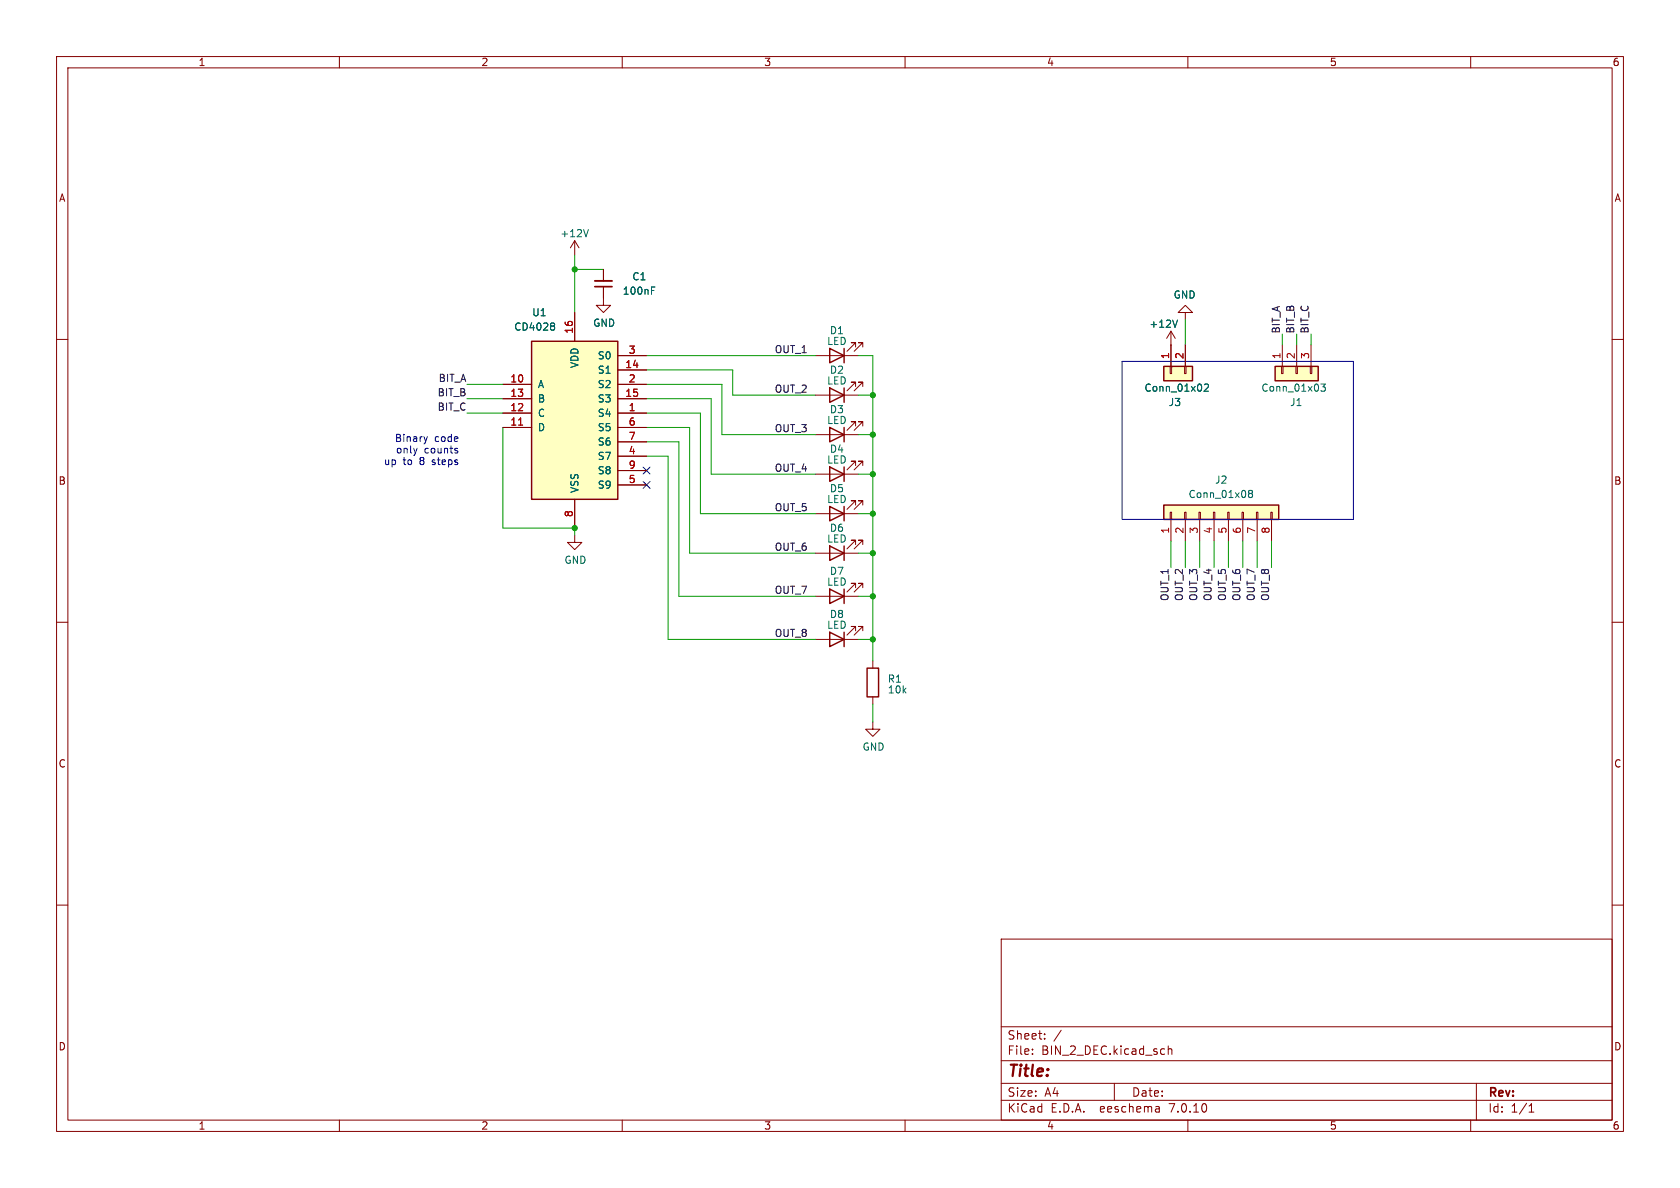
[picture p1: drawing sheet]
<svg xmlns="http://www.w3.org/2000/svg" width="297mm" height="210mm" viewBox="0 0 297 210" stroke-linecap="round" stroke-linejoin="round" font-family="sans-serif">
<g fill="none" stroke="#840000" stroke-width=".18">
<path d="M10 10h277v190h-277zM12 12h273v186h-273zM60 10v2M110 10v2M160 10v2M210 10v2M260 10v2M10 60h2M101.6 42.5v2.6M101.6 55.2v5.1M101.6 42.5l-.8 1.3M101.6 42.5l.8 1.3"/>
<path d="M106.7 50.7v3.3h1.2l-1.2 1.2-1.3-1.2h1.3M106.7 47.6v2.1M207 58.5v6.3M207 58.5l-.8 1.3M207 58.5l.8 1.3M209.5 55.2h1.3l-1.3-1.2-1.2 1.2h1.2v1.3M285 60h2M88.9 73h5.1M88.9 67.9h5.1M88.9 75.6h5.1M88.9 70.5h5.1M109.2 73h5.1"/>
<path d="M109.2 67.9h5.1M109.2 75.6h5.1M109.2 70.5h5.1M109.2 65.4h5.1M109.2 62.9h5.1M109.2 78.1h5.1M144.1 76.8h7.7M144.1 62.9h7.7M144.1 69.9h7.7M151.3 75.3v-.8h-.8h.8l-1.6 1.6M151.3 61.3v-.7h-.8h.8l-1.6 1.5M151.3 68.3v-.7h-.8h.8l-1.6 1.5"/>
<path d="M152.5 75.3v-.8h-.7h.7l-1.5 1.6M152.5 61.3v-.7h-.7h.7l-1.5 1.5M152.5 68.3v-.7h-.7h.7l-1.5 1.5M206.9 64.8h.2v1.2h-.2zM209.4 64.8h.3v1.2h-.3zM209.5 61v3.8M226.6 64.8h.2v1.2h-.2zM226.7 61v3.8M229.1 64.8h.3v1.2h-.3zM229.2 61v3.8M231.6 64.8h.3v1.2h-.3zM231.8 61v3.8"/>
<path d="M101.6 94.6v1.3h1.3l-1.3 1.3-1.3-1.3h1.3M101.6 88.3v5M109.2 80.6h5.1M109.2 85.7h5.1M109.2 83.2h5.1M144.1 90.8h7.7M144.1 97.8h7.7M144.1 83.8h7.7M151.3 89.3v-.8h-.8h.8l-1.6 1.5M151.3 96.3v-.8h-.8h.8l-1.6 1.5M151.3 82.3v-.8h-.8h.8l-1.6 1.6M152.5 89.3v-.8h-.7h.7l-1.5 1.5"/>
<path d="M152.5 96.3v-.8h-.7h.7l-1.5 1.5M152.5 82.3v-.8h-.7h.7l-1.5 1.6M206.9 90.6h.2v1.2h-.2zM207 91.8v3.8M209.4 90.6h.3v1.2h-.3zM209.5 91.8v3.8M212 90.6h.2v1.2h-.2zM212.1 91.8v3.8M214.5 90.6h.3v1.2h-.3zM214.6 91.8v3.8M217 90.6h.3v1.2h-.3zM217.2 91.8v3.8"/>
<path d="M219.6 90.6h.2v1.2h-.2zM219.7 91.8v3.8M222.1 90.6h.3v1.2h-.3zM222.2 91.8v3.8M224.7 90.6h.2v1.2h-.2zM224.8 91.8v3.8M10 110h2M144.1 113h7.7M144.1 105.4h7.7M151.3 111.5v-.8h-.8h.8l-1.6 1.6M151.3 103.9v-.8h-.8h.8l-1.6 1.5M152.5 111.5v-.8h-.7h.7l-1.5 1.6"/>
<path d="M152.5 103.9v-.8h-.7h.7l-1.5 1.5M154.3 116.8v1.3M285 110h2M154.3 127.6v1.3h1.3l-1.3 1.3-1.3-1.3h1.3M154.3 123.2v1.3M10 160h2M285 160h2M177 166h108v32h-108zM60 198v2M110 198v2M160 198v2M177 194.5h108"/>
<path d="M177 191.5h108M177 187.5h108M177 181.5h108M182.5 186.3v.1M182.5 185.5v.1M184.7 183.6v.1M184.7 182.8v.1M187.6 182.1l-1.3 2M197 191.5v3M204.9 195.7l.1 .9M205 196.5l-.2 .1M205 196h-.2"/>
<path d="M206.5 184.9v1.5M206.5 185.5l.2-.1 .4 .1 .1 .9M210 198v2M260 198v2M261 191.5v6.5M270.3 196.6h.9M270.3 195.5l.4-.4v1.5"/>
</g>
<g fill="#ffffc2" stroke="#ffffc2" stroke-width=".18">
<path d="M205.7 89.3h20.4v2.5h-20.4z"/>
<path d="M205.7 64.8h5.1v2.5h-5.1z"/>
<path d="M225.4 64.8h7.6v2.5h-7.6z"/>
<path d="M94 60.3h15.2v28h-15.2z"/>
</g>
<g fill="none" stroke="#840000" stroke-width=".25">
<path d="M94 60.3h15.2v28h-15.2zM146.7 75.6l2.5 1.2-2.5 1.3zM146.7 61.6l2.5 1.3-2.5 1.2zM146.7 68.6l2.5 1.3-2.5 1.2zM149.2 61.6v2.5M149.2 68.6v2.5M149.2 75.6v2.5M205.7 64.8h5.1v2.5h-5.1zM225.4 64.8h7.6v2.5h-7.6zM146.7 89.5l2.5 1.3-2.5 1.3zM146.7 96.5l2.5 1.3-2.5 1.3zM146.7 82.6l2.5 1.2-2.5 1.3z"/>
<path d="M149.2 82.6v2.5M149.2 89.5v2.6M149.2 96.5v2.6M205.7 89.3h20.4v2.5h-20.4zM146.7 111.8l2.5 1.2-2.5 1.3zM146.7 104.1l2.5 1.3-2.5 1.3zM149.2 104.1v2.6M149.2 111.8v2.5M153.3 118.1h2v5.1h-2z"/>
</g>
<path d="M97.8 57.1l.3 .2-.3 .3 .3 .3v.2l-.3 .3M104 40.6l-.4 1.3M115.2 51.3h.4M115.2 50.7h.6M208.2 56.6l-.5 1.3M212.9 68l.5-.1 .2 .4-.7 .9h.7M233.5 67.9h.8l-.4 .5 .3 .1v.5l-.1 .2-.6-.2M220.9 87.2l-.2-.2 .2-.3h.3l.2 .2-.2 .3M220.9 87.2l-.2 .3 .1 .3 .1 .2 .4-.1 .1-.2v-.2l-.2-.3M220.9 87.2h.3" fill="none" stroke="#006464" stroke-width=".18"/>
<path d="M91.7 75.1h.7" fill="none" stroke="#a90000" stroke-width=".18"/>
<path d="M105.2 49.7h3" fill="none" stroke="#840000" stroke-width=".33"/>
<path d="M105.2 50.7h3" fill="none" stroke="#840000" stroke-width=".3"/>
<path d="M73.7 79.2l-.3 .9M75.6 77.2l-.3 .8M80.8 79.7l.1 .1-.1 .3M80.8 79.2l.1 .1M198.4 63.9h40.9v27.9h-40.9z" fill="none" stroke="#0000c2" stroke-width=".18"/>
<g fill="none" stroke="#009600" stroke-width=".18">
<path d="M101.6 45.1v10.1M101.6 47.6h5.1M209.5 56.5v4.5M226.7 59.1v1.9M229.2 59.1v1.9M231.8 59.1v1.9M82.5 73h6.4M82.5 67.9h6.4M82.5 70.5h6.4M88.9 75.6v17.7h12.7v1.3M114.3 73h9.5v17.8h20.3M114.3 78.1h5.7v27.3h24.1"/>
<path d="M114.3 75.6h7.6v22.2h22.2M114.3 65.4h15.2v4.5h14.6M114.3 67.9h13.3v8.9h16.5M114.3 70.5h11.4v13.3h18.4M114.3 62.9h29.8M151.8 62.9h2.5v53.9M151.8 69.9h2.5M151.8 76.8h2.5M207 61v.1M114.3 80.6h3.8v32.4h26M151.8 97.8h2.5M151.8 90.8h2.5"/>
<path d="M151.8 83.8h2.5M207 95.6v4.7M209.5 95.6v4.7M212.1 95.6v4.7M214.6 95.6v4.7M217.2 95.6v4.7M219.7 95.6v4.7M222.2 95.6v4.7M224.8 95.6v4.7M151.8 105.4h2.5M151.8 113h2.5M154.3 124.5v3.1"/>
</g>
<path d="M113.7 85.1l1.2 1.2M113.7 82.6l1.2 1.2M114.9 85.1l-1.2 1.2M114.9 82.6l-1.2 1.2" fill="none" stroke="#000084" stroke-width=".18"/>
<g fill="#009600" stroke="#009600" stroke-width=".18">
<circle cx="154.3" cy="105.4" r=".46"/>
<circle cx="154.3" cy="113" r=".46"/>
<circle cx="154.3" cy="97.8" r=".46"/>
<circle cx="154.3" cy="90.8" r=".46"/>
<circle cx="154.3" cy="83.8" r=".46"/>
<circle cx="101.6" cy="93.3" r=".46"/>
<circle cx="101.6" cy="47.6" r=".46"/>
<circle cx="154.3" cy="69.9" r=".46"/>
<circle cx="154.3" cy="76.8" r=".46"/>
</g>
<text font-size="2.8" fill="#840000" x="178" y="190.9">Title:</text>
<g font-size="2.1" fill="#840000">
<text x="178" y="184">Sheet:</text>
<text x="178" y="186.7">File:</text>
<text x="184.1" y="186.7">BIN_2_DEC.kicad_sch</text>
<text x="178" y="196.9">KiCad</text>
<text x="178" y="194.1">Size:</text>
<text x="184.7" y="194.1">A4</text>
<text x="185.7" y="196.9">E.D.A.</text>
<text x="194.6" y="196.9">eeschema</text>
<text x="200" y="194.1">Date:</text>
<text x="207" y="196.9">7.0.10</text>
<text x="263" y="194.3">Rev:</text>
<text x="263" y="196.9">Id:</text>
<text x="267.1" y="196.9">1/1</text>
</g>
<g font-size="1.8" fill="#840000">
<text x="35" y="11.9">1</text>
<text x="85" y="11.9">2</text>
<text x="135" y="11.9">3</text>
<text x="185" y="11.9">4</text>
<text x="235" y="11.9">5</text>
<text x="285" y="11.9">6</text>
<text x="10.3" y="35.9">A</text>
<text x="285.3" y="35.9">A</text>
<text x="10.3" y="85.9">B</text>
<text x="285.3" y="85.9">B</text>
<text x="10.3" y="135.9">C</text>
<text x="285.3" y="135.9">C</text>
<text x="10.3" y="185.9">D</text>
<text x="285.3" y="185.9">D</text>
<text x="35" y="199.9">1</text>
<text x="85" y="199.9">2</text>
<text x="135" y="199.9">3</text>
<text x="185" y="199.9">4</text>
<text x="235" y="199.9">5</text>
<text x="285" y="199.9">6</text>
</g>
<g font-size="1.8" fill="#006464">
<text x="99" y="42.1">+12V</text>
<text x="110" y="52.3">100nF</text>
<text x="111.7" y="49.8">C1</text>
<text x="207.4" y="53">GND</text>
<text x="90.8" y="58.6">CD4028</text>
<text x="94" y="56.1">U1</text>
<text x="104.8" y="58">GND</text>
<text x="146.6" y="59.3">D1</text>
<text x="203.1" y="58.1">+12V</text>
<text x="102.5" y="65.2" transform="rotate(-90 102.5 65.2)">VDD</text>
<text x="105.6" y="63.7">S0</text>
<text x="146.1" y="61.2">LED</text>
<text x="95" y="68.8">A</text>
<text x="95" y="71.3">B</text>
<text x="105.6" y="66.3">S1</text>
<text x="105.6" y="71.3">S3</text>
<text x="105.6" y="68.8">S2</text>
<text x="146.1" y="68.2">LED</text>
<text x="146.6" y="66.3">D2</text>
<text x="202.2" y="69.4">Conn_01x02</text>
<text x="206.5" y="72">J3</text>
<text x="222.9" y="69.4">Conn_01x03</text>
<text x="228" y="72">J1</text>
<text x="95" y="76.4">D</text>
<text x="95" y="73.9">C</text>
<text x="105.6" y="73.9">S4</text>
<text x="105.6" y="76.4">S5</text>
<text x="146.1" y="75.2">LED</text>
<text x="146.6" y="73.3">D3</text>
<text x="105.6" y="81.5">S7</text>
<text x="105.6" y="79">S6</text>
<text x="146.1" y="82.1">LED</text>
<text x="146.6" y="80.2">D4</text>
<text x="102.5" y="87.2" transform="rotate(-90 102.5 87.2)">VSS</text>
<text x="105.6" y="86.6">S9</text>
<text x="105.6" y="84">S8</text>
<text x="146.1" y="89.1">LED</text>
<text x="146.6" y="87.2">D5</text>
<text x="210" y="88.2">Conn_01x08</text>
<text x="214.7" y="85.7">J2</text>
<text x="146.6" y="94.2">D6</text>
<text x="99.7" y="99.9">GND</text>
<text x="146.1" y="96.1">LED</text>
<text x="146.6" y="101.8">D7</text>
<text x="146.1" y="103.7">LED</text>
<text x="146.1" y="111.4">LED</text>
<text x="146.6" y="109.4">D8</text>
<text x="156.9" y="120.9">R1</text>
<text x="156.9" y="122.8">10k</text>
<text x="152.4" y="132.9">GND</text>
</g>
<g font-size="1.8" fill="#a90000">
<text x="101.3" y="59.1" transform="rotate(-90 101.3 59.1)">16</text>
<text x="110.4" y="65.2">14</text>
<text x="111.1" y="62.6">3</text>
<text x="206.8" y="63.6" transform="rotate(-90 206.8 63.6)">1</text>
<text x="209.3" y="63.6" transform="rotate(-90 209.3 63.6)">2</text>
<text x="226.4" y="63.6" transform="rotate(-90 226.4 63.6)">1</text>
<text x="229" y="63.6" transform="rotate(-90 229 63.6)">2</text>
<text x="231.5" y="63.6" transform="rotate(-90 231.5 63.6)">3</text>
<text x="90.1" y="67.7">10</text>
<text x="90.1" y="70.2">13</text>
<text x="110.4" y="70.2">15</text>
<text x="111.1" y="67.7">2</text>
<text x="90.1" y="75.3">11</text>
<text x="90.1" y="72.8">12</text>
<text x="111.1" y="72.8">1</text>
<text x="111.1" y="75.3">6</text>
<text x="111.1" y="77.9">7</text>
<text x="111.1" y="80.4">4</text>
<text x="111.1" y="82.9">9</text>
<text x="111.1" y="85.5">5</text>
<text x="101.3" y="91.5" transform="rotate(-90 101.3 91.5)">8</text>
<text x="206.8" y="94.4" transform="rotate(-90 206.8 94.4)">1</text>
<text x="209.3" y="94.4" transform="rotate(-90 209.3 94.4)">2</text>
<text x="211.8" y="94.4" transform="rotate(-90 211.8 94.4)">3</text>
<text x="214.4" y="94.4" transform="rotate(-90 214.4 94.4)">4</text>
<text x="216.9" y="94.4" transform="rotate(-90 216.9 94.4)">5</text>
<text x="219.5" y="94.4" transform="rotate(-90 219.5 94.4)">6</text>
<text x="222" y="94.4" transform="rotate(-90 222 94.4)">7</text>
<text x="224.5" y="94.4" transform="rotate(-90 224.5 94.4)">8</text>
</g>
<g font-size="1.8" fill="#0f0f0f">
<text x="226.3" y="59.1" transform="rotate(-90 226.3 59.1)">BIT_A</text>
<text x="228.9" y="59.1" transform="rotate(-90 228.9 59.1)">BIT_B</text>
<text x="231.4" y="59.1" transform="rotate(-90 231.4 59.1)">BIT_C</text>
<text x="136.9" y="62.5">OUT_1</text>
<text x="77.3" y="70.1">BIT_B</text>
<text x="77.4" y="67.6">BIT_A</text>
<text x="136.9" y="69.5">OUT_2</text>
<text x="77.3" y="72.7">BIT_C</text>
<text x="136.9" y="76.5">OUT_3</text>
<text x="136.9" y="83.5">OUT_4</text>
<text x="136.9" y="90.5">OUT_5</text>
<text x="136.9" y="97.4">OUT_6</text>
<text x="136.9" y="105.1">OUT_7</text>
<text x="206.7" y="106.3" transform="rotate(-90 206.7 106.3)">OUT_1</text>
<text x="209.2" y="106.3" transform="rotate(-90 209.2 106.3)">OUT_2</text>
<text x="211.7" y="106.3" transform="rotate(-90 211.7 106.3)">OUT_3</text>
<text x="214.3" y="106.3" transform="rotate(-90 214.3 106.3)">OUT_4</text>
<text x="216.8" y="106.3" transform="rotate(-90 216.8 106.3)">OUT_5</text>
<text x="219.4" y="106.3" transform="rotate(-90 219.4 106.3)">OUT_6</text>
<text x="221.9" y="106.3" transform="rotate(-90 221.9 106.3)">OUT_7</text>
<text x="224.4" y="106.3" transform="rotate(-90 224.4 106.3)">OUT_8</text>
<text x="136.9" y="112.7">OUT_8</text>
</g>
<g font-size="1.8" fill="#0000c2">
<text x="67.8" y="82.3">up</text>
<text x="69.7" y="78.2">Binary</text>
<text x="69.9" y="80.3">only</text>
<text x="71.2" y="82.3">to</text>
<text x="74.3" y="82.3">8</text>
<text x="75" y="80.3">counts</text>
<text x="76.7" y="82.3">steps</text>
<text x="76.8" y="78.2">code</text>
</g>
</svg>
